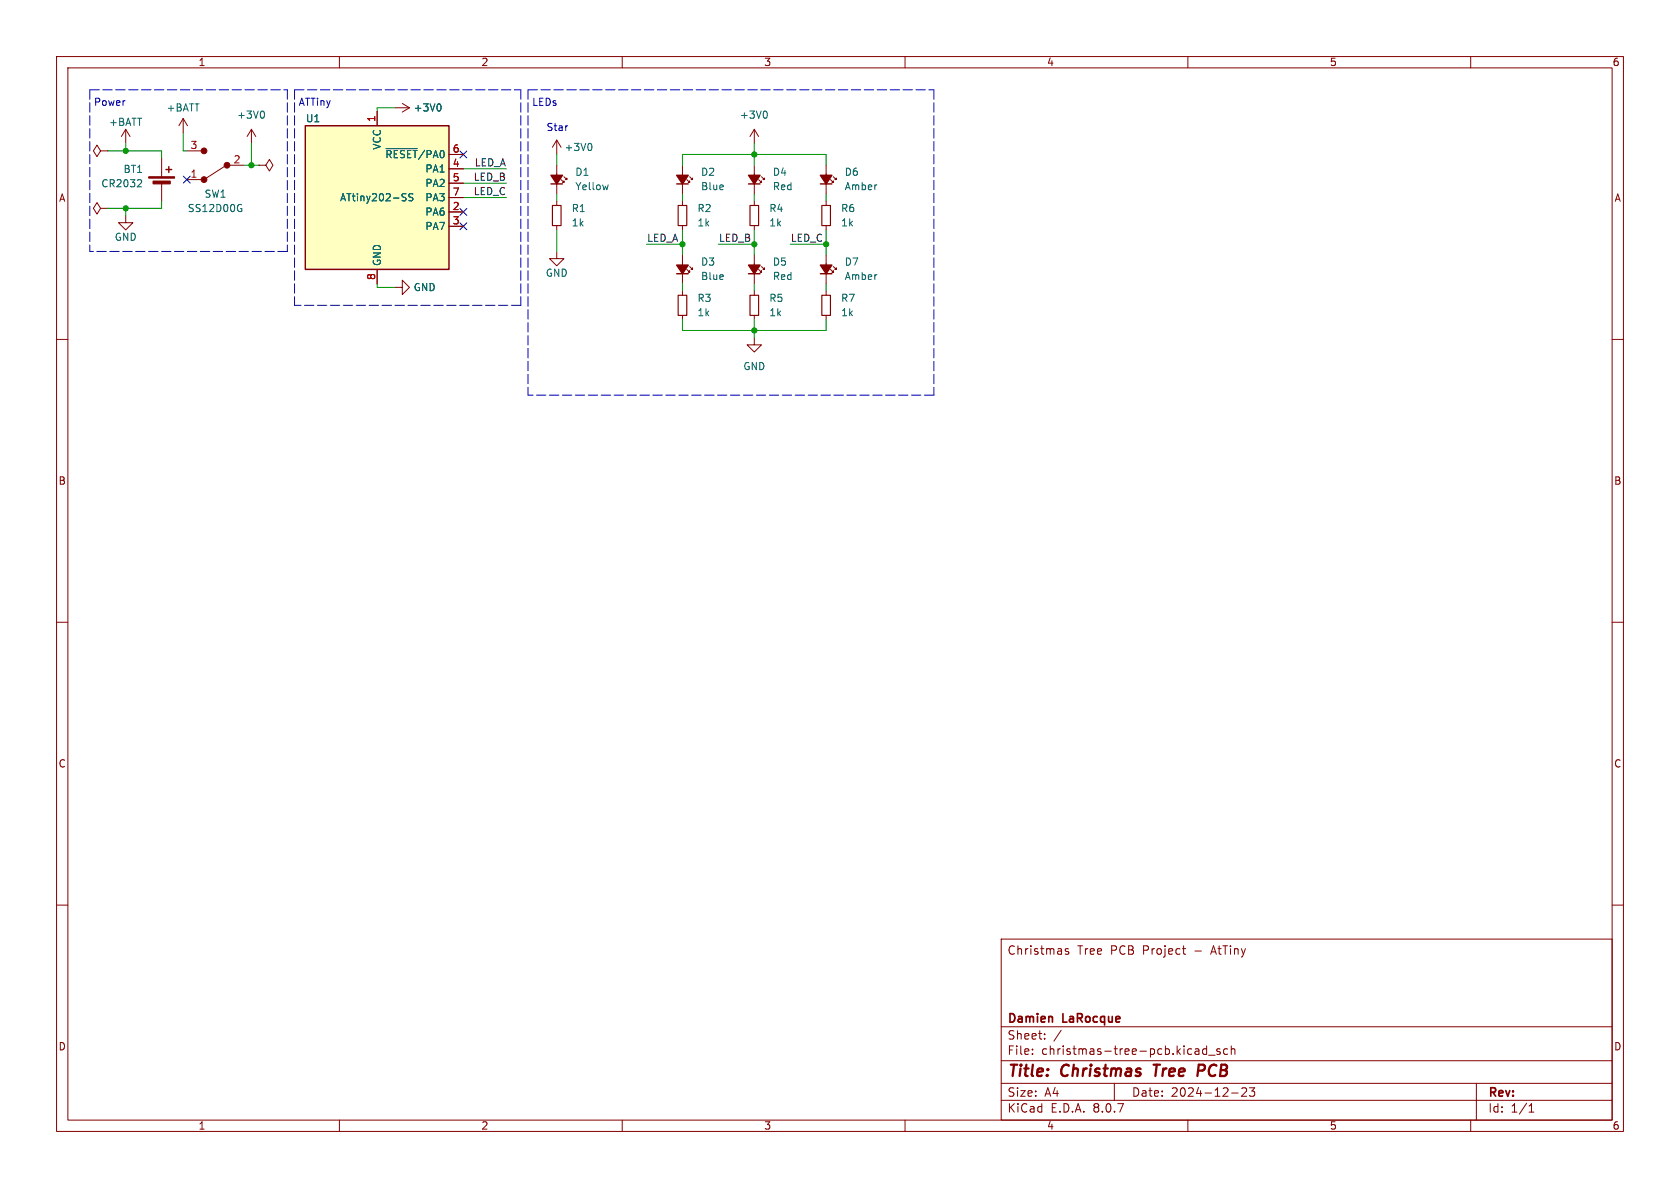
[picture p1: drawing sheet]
<svg xmlns="http://www.w3.org/2000/svg" width="297mm" height="210mm" viewBox="0 0 297 210" stroke-linecap="round" stroke-linejoin="round" font-family="sans-serif">
<g fill="none" stroke="#840000" stroke-width=".18">
<path d="M10 10h277v190h-277zM12 12h273v186h-273zM60 10v2M110 10v2M160 10v2M210 10v2M260 10v2M17.8 36.8l-.7-1-.6 1 .6 1 .7-1h1.2M17.8 26.7l-.7-1-.6 1 .6 1 .7-1h1.2M19 36.8h.1M19 26.7h.1M22.2 38.1v1.3h1.3l-1.3 1.2-1.2-1.2h1.2"/>
<path d="M22.2 22.9l-.7 1.2M22.2 22.9v2.5M22.2 22.9l.8 1.2M28.6 27.9v3.3M28.6 32.3v3.3M32.4 21l-.8 1.2M32.4 21v2.5M32.4 21l.7 1.2M33 31.8h2.6M33 26.7h2.6M39.6 29.5l-3.2 2M40.6 29.2h2.6"/>
<path d="M44.4 22.9l-.7 1.2M44.4 22.9v2.5M44.4 22.9l.8 1.2M45.7 29.2h1.3l.6-1 .7 1-.7 1-.6-1M45.7 29.2h.1M98.4 29.2v5.1M99.2 31.8l.5 .5v-.3v.3h-.3M99.7 31.2l.5 .6v-.3v.3h-.3M120.6 29.2v5.1M120.6 35.6v.7M120.6 39.9v.7M121.4 31.8l.5 .5v-.3v.3h-.2"/>
<path d="M121.9 31.2l.5 .6v-.3v.3h-.2M133.3 22.9v2.5M133.3 29.2v5.1M133.3 35.6v.7M133.3 39.9v.7M133.3 22.9l-.7 1.2M133.3 22.9l.8 1.2M134.1 31.8l.5 .5v-.3v.3h-.2M134.6 31.2l.5 .6v-.3v.3h-.2M146 29.2v5.1M146 35.6v.7M146 39.9v.7"/>
<path d="M146.8 31.8l.5 .5v-.3v.3h-.2M147.3 31.2l.5 .6v-.3v.3h-.2M133.3 59.7v1.3h1.3l-1.3 1.2-1.2-1.2h1.2M133.3 45.1v5.1M133.3 51.4v.8M133.3 55.8v.7M134.1 47.6l.5 .5v-.2v.2h-.2M134.6 47.1l.5 .5v-.2v.2h-.2M146 45.1v5.1M146 51.4v.8M146 55.8v.7M146.8 47.6l.5 .5v-.2v.2h-.2"/>
<path d="M147.3 47.1l.5 .5v-.2v.2h-.2M10 60h2M285 60h2M10 110h2M285 110h2M10 160h2M177 166h108v32h-108zM188.9 167.8l-.4-.1-.2 .2 .1 .2 .5 .2v.3h-.6M209 167.7h.6M209.3 168.6l.3 .1M285 160h2M60 198v2"/>
<path d="M110 198v2M160 198v2M177 194.5h108M177 191.5h108M177 187.5h108M177 181.5h108M182.5 186.3v.1M182.5 185.5v.1M184.7 183.6v.1M184.7 182.8v.1M187.6 182.1l-1.3 2M197 191.5v3"/>
<path d="M210 198v2M211.7 185.4l.3 .2v.8M212 186.3l-.2 .1M212 185.8h-.2M213.3 184.9v1.5M213.3 185.5l-.4-.1-.3 .3v.4l.1 .2h.6M213.7 186.5h1.1M215.7 185.5l-.4-.1-.2 .2 .1 .2 .5 .2v.3h-.6M217 185.5l-.4-.1-.3 .3v.4l.2 .2h.5M217.7 185.5l.2-.1 .3 .1 .1 .9M217.7 184.9v1.5M217.7 193.2h1.2"/>
<path d="M219.5 192.4l.6-.1 .2 .1 .1 .3-.9 1.1h.9M220.9 192.3h.9l-.5 .6 .4 .1v.7l-.2 .1h-.4l-.2-.1M260 198v2M261 191.5v6.5M270.3 196.6h.9M270.3 195.5l.4-.4v1.5"/>
</g>
<path d="M203.9 188.2h1.2M204.5 188.2l-.2 2M212.7 188.2h-.8l-.2 2M212.8 189.2l-1 .1" fill="none" stroke="#840000" stroke-width=".4"/>
<path d="M119.9 36.3h1.5v3.6h-1.5zM132.6 36.3h1.5v3.6h-1.5zM145.3 36.3h1.5v3.6h-1.5zM132.6 52.2h1.5v3.6h-1.5zM145.3 52.2h1.5v3.6h-1.5z" fill="none" stroke="#840000" stroke-width=".2"/>
<path d="M29.3 30h1.1M29.8 29.5v1M97.4 32.5h2M119.6 32.5h2.1M132.3 32.5h2.1M145 32.5h2.1M132.3 48.4h2.1M145 48.4h2.1" fill="none" stroke="#840000" stroke-width=".25"/>
<g fill="#840000" stroke="#840000" stroke-width=".25">
<path d="M132.3 31h2.1l-1.1 1.5z"/>
<path d="M145 31h2.1l-1.1 1.5z"/>
<path d="M145 46.9h2.1l-1.1 1.5z"/>
<path d="M119.6 31h2.1l-1.1 1.5z"/>
<path d="M132.3 46.9h2.1l-1.1 1.5z"/>
<path d="M97.4 31h2l-1 1.5z"/>
</g>
<path d="M46.4 19.6a.79 .79 0 0 1 0 1.3M135.3 19.6a.79 .79 0 0 1 0 1.3M24.8 31.8l.2 .2v.3l-.7 .7h.7M42.4 36.1l.3 .1M42.5 36.9h.3v.4l-.3 .1M107.5 32.7l-.2 .8" fill="none" stroke="#006464" stroke-width=".18"/>
<g fill="#840000" stroke="#840000" stroke-width=".18">
<path d="M26.3 31.2h4.6v.3h-4.6z"/>
<path d="M27.1 32h3v.5h-3z"/>
<circle cx="40.1" cy="29.2" r=".51"/>
<circle cx="36.1" cy="26.7" r=".51"/>
<circle cx="36.1" cy="31.8" r=".51"/>
</g>
<path d="M54 22.2h25.4v25.4h-25.4z" fill="#ffffc2"/>
<path d="M54 22.2h25.4v25.4h-25.4zM119.6 48.4h2.1" fill="none" stroke="#840000" stroke-width=".25"/>
<g fill="none" stroke="#840000" stroke-width=".18">
<path d="M66.7 19.7v2.5M69.8 19.1h2.6M71.1 18.3l1.3 .8M72.4 19.1l-1.3 .7M79.4 37.5h2.5M79.4 29.8h2.5M79.4 32.4h2.5M79.4 27.3h2.5M79.4 34.9h2.5M98.4 24.8l-.7 1.2M98.4 24.8v2.5M98.4 35.6v.7"/>
<path d="M98.4 39.9v.7M98.4 24.8l.8 1.2M66.7 47.6v2.6M69.8 50.8h1.3v-1.3l1.3 1.3-1.3 1.3v-1.3M79.4 40h2.5M98.4 44.5v1.2h1.3l-1.3 1.3-1.2-1.3h1.2M120.6 45.1v5.1M120.6 51.4v.8M120.6 55.8v.7M121.4 47.6l.5 .5v-.2v.2h-.2M121.9 47.1l.5 .5v-.2v.2h-.2"/>
</g>
<path d="M77.7 18.4a.79 .79 0 0 1 0 1.2M68.3 26.3h5.4M71.3 34.8l.4 .2 .1 .3-.3 .2h-.3M71.3 34.2l.5 .1M73 34.3l-.5-.1-.2 .2v.3l.6 .3 .1 .3-.2 .2-.5-.1M104.3 25.3a.79 .79 0 0 1 0 1.3" fill="none" stroke="#006464" stroke-width=".18"/>
<path d="M97.7 36.3h1.5v3.6h-1.5zM119.9 52.2h1.5v3.6h-1.5z" fill="none" stroke="#840000" stroke-width=".2"/>
<path d="M119.6 46.9h2.1l-1.1 1.5z" fill="#840000" stroke="#840000" stroke-width=".25"/>
<path d="M15.9 15.9h34.9M15.9 15.9v28.6M50.8 15.9v28.6M52.1 15.9v38.1M52.1 15.9h40M92.1 15.9v38.1M93.3 15.9v54M93.3 15.9h71.8M165.1 15.9v54M50.8 44.5h-34.9M92.1 54h-40M165.1 69.9h-71.8" fill="none" stroke="#0000c2" stroke-width=".18" stroke-dasharray="1.7 .6"/>
<g fill="none" stroke="#009600" stroke-width=".18">
<path d="M69.8 19.1h-3.1v.6M19 26.7h9.6v1.2M22.2 25.4v1.3M22.2 36.8v1.3M28.6 35.6v1.2h-9.6M32.4 23.5v3.2h.6M43.2 29.2h2.5M44.4 25.4v3.8M81.9 34.9h7.6M81.9 29.8h7.6M81.9 32.4h7.6M98.4 27.3v1.9"/>
<path d="M98.4 34.3v1.3M120.6 29.2v-1.9h25.4v1.9M120.6 34.3v1.3M133.3 25.4v3.8M133.3 34.3v1.3M146 34.3v1.3M66.7 50.2v.6h3.1M98.4 40.6v3.9M114.3 43.2h6.3M120.6 56.5v1.9h25.4v-1.9M120.6 40.6v4.5M120.6 50.2v1.2"/>
<path d="M127 43.2h6.3M133.3 40.6v4.5M133.3 50.2v1.2M133.3 56.5v3.2M139.7 43.2h6.3M146 40.6v4.5M146 50.2v1.2"/>
</g>
<path d="M32.4 31.1l1.2 1.3M33.6 31.1l-1.2 1.3M81.3 26.7l1.2 1.2M81.3 39.4l1.2 1.2M81.3 36.9l1.2 1.2M82.5 26.7l-1.2 1.2M82.5 39.4l-1.2 1.2M82.5 36.9l-1.2 1.2" fill="none" stroke="#000084" stroke-width=".18"/>
<g fill="#009600" stroke="#009600" stroke-width=".18">
<circle cx="44.4" cy="29.2" r=".46"/>
<circle cx="22.2" cy="26.7" r=".46"/>
<circle cx="22.2" cy="36.8" r=".46"/>
<circle cx="133.3" cy="43.2" r=".46"/>
<circle cx="146" cy="43.2" r=".46"/>
<circle cx="133.3" cy="27.3" r=".46"/>
<circle cx="133.3" cy="58.4" r=".46"/>
<circle cx="120.6" cy="43.2" r=".46"/>
</g>
<g font-size="2.8" fill="#840000">
<text x="178" y="190.9">Title:</text>
<text x="187.7" y="190.9">Christmas</text>
<text x="204.8" y="190.9">Tree</text>
<text x="213.4" y="190.9">PCB</text>
</g>
<g font-size="2.1" fill="#840000">
<text x="178" y="169">Christmas</text>
<text x="190.4" y="169">Tree</text>
<text x="196.4" y="169">PCB</text>
<text x="202.2" y="169">Project</text>
<text x="211.4" y="169">-</text>
<text x="214.6" y="169">AtTiny</text>
<text x="178" y="184">Sheet:</text>
<text x="178" y="181.2">Damien</text>
<text x="188" y="181.2">LaRocque</text>
<text x="178" y="186.7">File:</text>
<text x="184.1" y="186.7">christmas-tree-pcb.kicad_sch</text>
<text x="178" y="196.9">KiCad</text>
<text x="178" y="194.1">Size:</text>
<text x="184.7" y="194.1">A4</text>
<text x="185.7" y="196.9">E.D.A.</text>
<text x="193.3" y="196.9">8.0.7</text>
<text x="200" y="194.1">Date:</text>
<text x="207" y="194.1">2024-12-23</text>
<text x="263" y="194.3">Rev:</text>
<text x="263" y="196.9">Id:</text>
<text x="267.1" y="196.9">1/1</text>
</g>
<g font-size="1.8" fill="#840000">
<text x="35" y="11.9">1</text>
<text x="85" y="11.9">2</text>
<text x="135" y="11.9">3</text>
<text x="185" y="11.9">4</text>
<text x="235" y="11.9">5</text>
<text x="285" y="11.9">6</text>
<text x="10.3" y="35.9">A</text>
<text x="285.3" y="35.9">A</text>
<text x="10.3" y="85.9">B</text>
<text x="285.3" y="85.9">B</text>
<text x="10.3" y="135.9">C</text>
<text x="285.3" y="135.9">C</text>
<text x="10.3" y="185.9">D</text>
<text x="285.3" y="185.9">D</text>
<text x="35" y="199.9">1</text>
<text x="85" y="199.9">2</text>
<text x="135" y="199.9">3</text>
<text x="185" y="199.9">4</text>
<text x="235" y="199.9">5</text>
<text x="285" y="199.9">6</text>
</g>
<g font-size="1.8" fill="#0000c2">
<text x="16.5" y="18.8">Power</text>
<text x="52.7" y="18.8">ATTiny</text>
<text x="94" y="18.8">LEDs</text>
<text x="96.5" y="23.2">Star</text>
</g>
<g font-size="1.8" fill="#006464">
<text x="19.2" y="22.5">+BATT</text>
<text x="29.4" y="19.9">+BATT</text>
<text x="41.8" y="21.2">+3V0</text>
<text x="54" y="21.8">U1</text>
<text x="73" y="19.9">+3V0</text>
<text x="130.7" y="21.2">+3V0</text>
<text x="67.5" y="26.6" transform="rotate(-90 67.5 26.6)">VCC</text>
<text x="68" y="28.2">~{RESET}/PA0</text>
<text x="99.7" y="26.9">+3V0</text>
<text x="17.8" y="33.3">CR2032</text>
<text x="21.7" y="30.8">BT1</text>
<text x="36.1" y="35.2">SW1</text>
<text x="60" y="35.8">ATtiny202-SS</text>
<text x="75.1" y="30.7">PA1</text>
<text x="75.1" y="33.2">PA2</text>
<text x="75.1" y="35.8">PA3</text>
<text x="101.6" y="31.3">D1</text>
<text x="101.6" y="33.8">Yellow</text>
<text x="123.8" y="31.3">D2</text>
<text x="123.8" y="33.8">Blue</text>
<text x="136.5" y="31.3">D4</text>
<text x="136.5" y="33.8">Red</text>
<text x="149.2" y="31.3">D6</text>
<text x="149.2" y="33.8">Amber</text>
<text x="33.1" y="37.7">SS12D00G</text>
<text x="75.1" y="38.3">PA6</text>
<text x="75.1" y="40.9">PA7</text>
<text x="101" y="37.7">R1</text>
<text x="101" y="40.2">1k</text>
<text x="123.2" y="37.7">R2</text>
<text x="123.2" y="40.2">1k</text>
<text x="135.9" y="37.7">R4</text>
<text x="135.9" y="40.2">1k</text>
<text x="148.6" y="37.7">R6</text>
<text x="148.6" y="40.2">1k</text>
<text x="20.2" y="42.8">GND</text>
<text x="67.5" y="47.1" transform="rotate(-90 67.5 47.1)">GND</text>
<text x="123.8" y="47.2">D3</text>
<text x="136.5" y="47.2">D5</text>
<text x="149.2" y="47.2">D7</text>
<text x="73" y="51.7">GND</text>
<text x="96.4" y="49.1">GND</text>
<text x="123.2" y="53.6">R3</text>
<text x="123.8" y="49.7">Blue</text>
<text x="135.9" y="53.6">R5</text>
<text x="136.5" y="49.7">Red</text>
<text x="148.6" y="53.6">R7</text>
<text x="149.2" y="49.7">Amber</text>
<text x="123.2" y="56.1">1k</text>
<text x="135.9" y="56.1">1k</text>
<text x="148.6" y="56.1">1k</text>
<text x="131.3" y="65.6">GND</text>
</g>
<g font-size="1.8" fill="#a90000">
<text x="66.4" y="21.7" transform="rotate(-90 66.4 21.7)">1</text>
<text x="33.6" y="26.4">3</text>
<text x="41.2" y="29">2</text>
<text x="79.9" y="29.6">4</text>
<text x="79.9" y="27.1">6</text>
<text x="33.6" y="31.5">1</text>
<text x="79.9" y="32.1">5</text>
<text x="79.9" y="34.7">7</text>
<text x="79.9" y="37.2">2</text>
<text x="79.9" y="39.8">3</text>
<text x="66.4" y="49.6" transform="rotate(-90 66.4 49.6)">8</text>
</g>
<g font-size="1.8" fill="#0f0f0f">
<text x="83.8" y="29.5">LED_A</text>
<text x="83.6" y="34.6">LED_C</text>
<text x="83.6" y="32">LED_B</text>
<text x="114.3" y="42.8">LED_A</text>
<text x="127" y="42.8">LED_B</text>
<text x="139.7" y="42.8">LED_C</text>
</g>
</svg>
